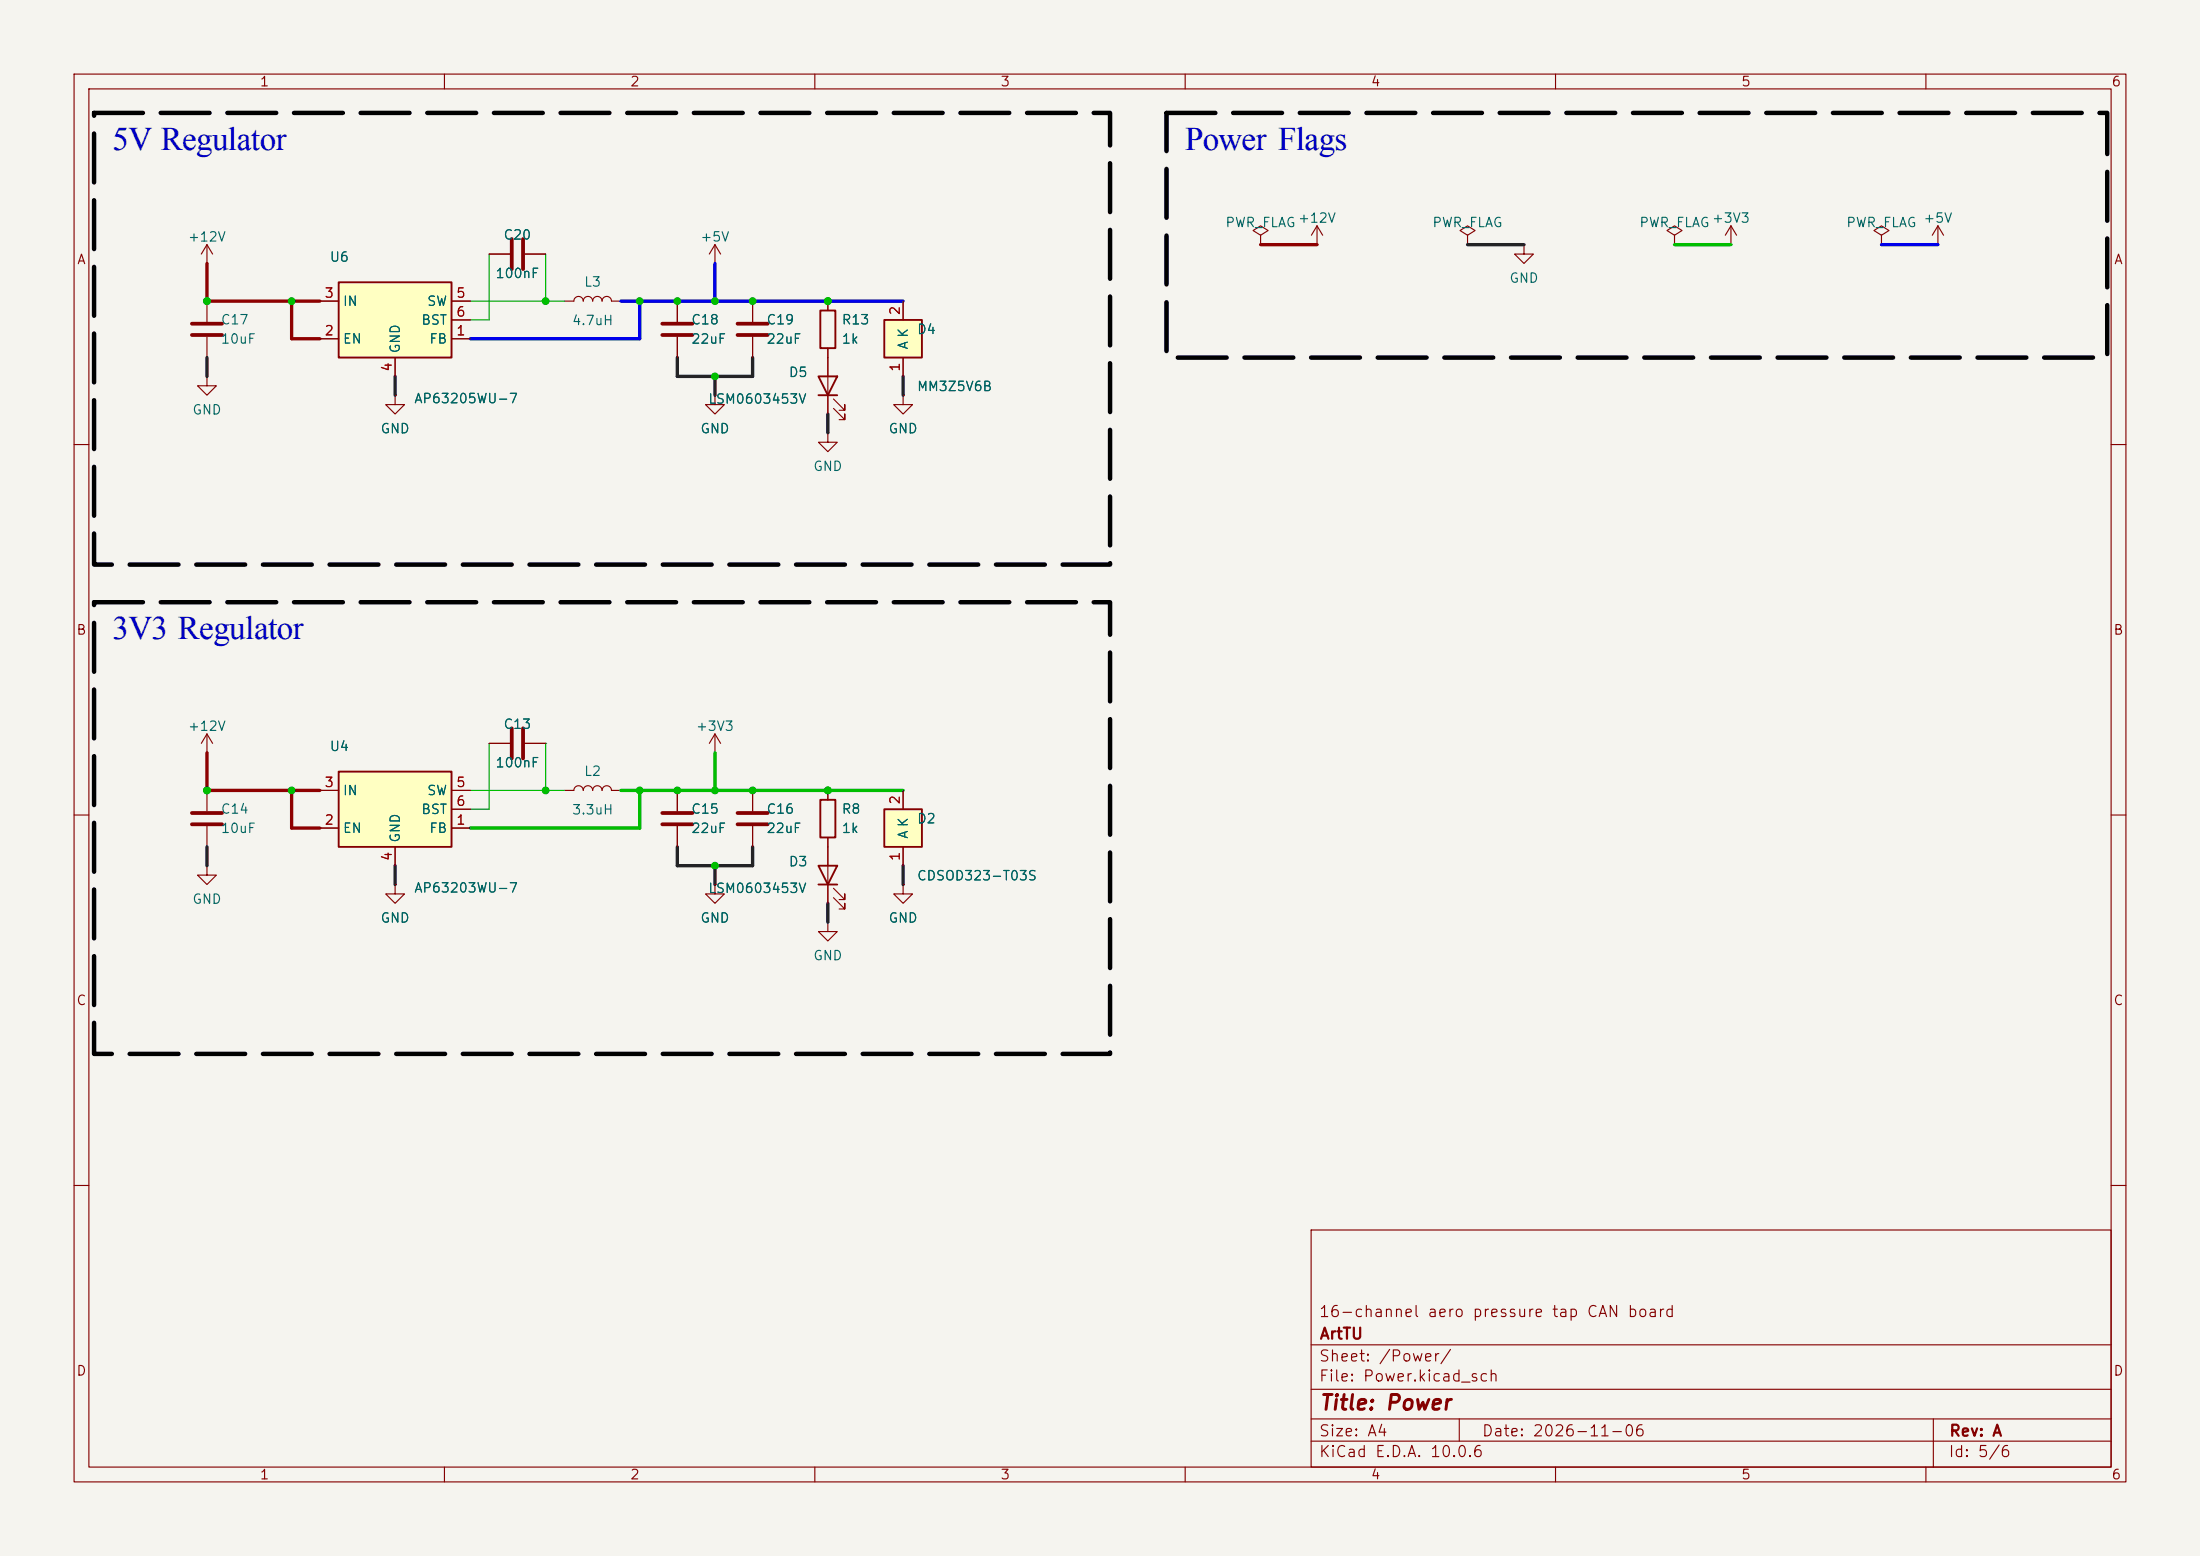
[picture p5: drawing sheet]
<svg xmlns="http://www.w3.org/2000/svg" width="297mm" height="210mm" viewBox="0 0 297 210" stroke-linecap="round" stroke-linejoin="round" font-family="sans-serif">
<path d="M0 0h297v210h-297z" fill="#f5f4ef" stroke="#f5f4ef" stroke-width=".14"/>
<g fill="none" stroke="#840000" stroke-width=".15">
<path d="M10 10h277v190h-277zM12 12h273v186h-273zM60 10v2M110 10v2M160 10v2M210 10v2M260 10v2M27.9 35.6h.1M27.9 33l-.7 1.3M27.9 33l.8 1.3M27.9 33v2.6M27.9 40.6v2.8"/>
<path d="M27.9 45.5v2.8M53.3 53.3v1.3h1.3l-1.3 1.3-1.2-1.3h1.2M53.3 53.3h.1M101.6 40.6v2.8M101.6 45.5v2.8M111.8 58.4v1.3h1.2l-1.2 1.3-1.3-1.3h1.3M111.8 58.4h.1M111.8 40.6v1.3M111.8 47v8.9M112.5 55.1l1.5 1.5v-.7v.7h-.7M112.5 53.8l1.5 1.6v-.8v.8h-.7M121.9 53.3v1.3h1.3l-1.3 1.3-1.3-1.3h1.3"/>
<path d="M121.9 53.3h.1M10 60h2M285 60h2M10 110h2M91.4 106.7v2.8M91.4 111.5v2.8M285 110h2M10 160h2M177 166h108v32h-108zM285 160h2M60 198v2M110 198v2"/>
<path d="M160 198v2M177 194.5h108M177 191.5h108M177 187.5h108M177 181.5h108M197 191.5v3M210 198v2M260 198v2M261 191.5v6.5"/>
</g>
<path d="M25.9 43.7h4.1M25.9 45.2h4.1M99.6 43.7h4M99.6 45.2h4M89.4 109.7h4.1M89.4 111.3h4.1" fill="none" stroke="#840000" stroke-width=".51"/>
<path d="M110.5 50.8h2.5l-1.2 2.5zM110.5 53.3h2.5M110.7 41.9h2.1v5.1h-2.1z" fill="none" stroke="#840000" stroke-width=".25"/>
<path d="M119.4 43.2h5.1v5.1h-5.1z" fill="#ffffc2"/>
<path d="M119.4 43.2h5.1v5.1h-5.1z" fill="none" stroke="#840000" stroke-width=".25"/>
<g fill="none" stroke="#840000" stroke-width=".15">
<path d="M66 34.3h2.8M70.9 34.3h2.8M96.5 35.6h.1M96.5 33l-.7 1.3M96.5 33l.8 1.3M96.5 33v2.6M76.2 40.6h1.3a.64 .64 0 0 1 .6-.6 .64 .64 0 0 1 .6 .6 .64 .64 0 0 1 .7-.6 .64 .64 0 0 1 .6 .6 .64 .64 0 0 1 .6-.6 .64 .64 0 0 1 .7 .6 .64 .64 0 0 1 .6-.6 .64 .64 0 0 1 .6 .6h1.3M91.4 40.6v2.8M91.4 45.5v2.8M96.5 53.3v1.3h1.3l-1.3 1.3-1.3-1.3h1.3M96.5 53.3h.1M121.9 40.6v2.6"/>
<path d="M121.9 48.3v2.5M96.5 99.1v2.5M96.5 99.1l-.7 1.2M96.5 99.1l.8 1.2M96.5 101.6h.1"/>
</g>
<path d="M69.1 32.3v4M70.6 32.3v4M89.4 43.7h4.1M89.4 45.2h4.1" fill="none" stroke="#840000" stroke-width=".51"/>
<path d="M45.7 104.1h15.3v10.2h-15.3z" fill="#ffffc2"/>
<path d="M45.7 104.1h15.3v10.2h-15.3zM110.5 116.8h2.5l-1.2 2.6zM110.5 119.4h2.5M110.7 108h2.1v5h-2.1z" fill="none" stroke="#840000" stroke-width=".25"/>
<g fill="none" stroke="#840000" stroke-width=".15">
<path d="M43.2 111.8h2.5M43.2 106.7h2.5M53.3 114.3v2.5M61 111.8h2.5M61 106.7h2.5M61 109.2h2.5M66 100.3h2.8M70.9 100.3h2.8M96.5 119.4v1.3h1.3l-1.3 1.2-1.3-1.2h1.3M96.5 119.4h.1M101.6 106.7v2.8M101.6 111.5v2.8"/>
<path d="M111.8 106.7v1.3M111.8 113v8.9M112.5 119.9l1.5 1.5v-.7v.7h-.7M121.9 119.4v1.3h1.3l-1.3 1.2-1.3-1.2h1.3M121.9 119.4h.1M111.8 124.5v1.2h1.2l-1.2 1.3-1.3-1.3h1.3M111.8 124.5h.1M112.5 121.2l1.5 1.5v-.8v.8h-.7"/>
</g>
<path d="M69.1 98.3v4.1M70.6 98.3v4.1M99.6 109.7h4M99.6 111.3h4" fill="none" stroke="#840000" stroke-width=".51"/>
<path d="M119.4 109.2h5.1v5.1h-5.1z" fill="#ffffc2"/>
<path d="M119.4 109.2h5.1v5.1h-5.1z" fill="none" stroke="#840000" stroke-width=".25"/>
<g fill="none" stroke="#840000" stroke-width=".15">
<path d="M170.2 31.8l1-.7-1-.6-1 .6 1 .7v1.2M170.2 33h.1M177.8 33h.1M177.8 30.5l-.8 1.3M177.8 30.5l.8 1.3M177.8 30.5v2.5M198.1 31.8l1-.7-1-.6-1 .6 1 .7v1.2M198.1 33h.1M205.7 33v1.3h1.3l-1.3 1.3-1.2-1.3h1.2M205.7 33h.1M226.1 31.8l1-.7-1-.6-1.1 .6 1.1 .7v1.2M226.1 33h.1"/>
<path d="M233.7 33h.1M233.7 30.5l-.8 1.3M233.7 30.5l.7 1.3M233.7 30.5v2.5M254 31.8l1-.7-1-.6-1 .6 1 .7v1.2M254 33h.1M261.6 33h.1M261.6 30.5l-.7 1.3M261.6 30.5l.8 1.3M261.6 30.5v2.5M27.9 50.8v1.3h1.3l-1.3 1.2-1.2-1.2h1.2M27.9 50.8h.1"/>
<path d="M27.9 99.1l-.7 1.2M27.9 99.1l.8 1.2M27.9 99.1v2.5M27.9 101.6h.1M27.9 116.8v1.3h1.3l-1.3 1.3-1.2-1.3h1.2M27.9 116.8h.1M27.9 106.7v2.8M27.9 111.5v2.8M53.3 119.4v1.3h1.3l-1.3 1.2-1.2-1.2h1.2M53.3 119.4h.1M76.2 106.7h1.3a.64 .64 0 0 1 .6-.7 .64 .64 0 0 1 .6 .7 .64 .64 0 0 1 .7-.7 .64 .64 0 0 1 .6 .7 .64 .64 0 0 1 .6-.7 .64 .64 0 0 1 .7 .7 .64 .64 0 0 1 .6-.7 .64 .64 0 0 1 .6 .7h1.3M121.9 106.7v2.5"/>
<path d="M121.9 114.3v2.5"/>
</g>
<path d="M25.9 109.7h4.1M25.9 111.3h4.1" fill="none" stroke="#840000" stroke-width=".51"/>
<path d="M45.7 38.1h15.3v10.2h-15.3z" fill="#ffffc2"/>
<path d="M45.7 38.1h15.3v10.2h-15.3z" fill="none" stroke="#840000" stroke-width=".25"/>
<path d="M43.2 45.7h2.5M43.2 40.6h2.5M53.3 48.3v2.5M61 45.7h2.5M61 40.6h2.5M61 43.2h2.5" fill="none" stroke="#840000" stroke-width=".15"/>
<path d="M63.5 109.2h2.5" fill="none" stroke="#009600" stroke-width=".15"/>
<circle cx="27.9" cy="40.6" r=".22" fill="#8c0000"/>
<path d="M96.5 116.8v2.6" fill="none" stroke="#232323" stroke-width=".45"/>
<path d="M27.9 106.7h15.3" fill="none" stroke="#8c0000" stroke-width=".45"/>
<circle cx="27.9" cy="106.7" r=".22" fill="#8c0000"/>
<path d="M198.1 33h7.6M53.3 50.8v2.5M96.5 50.8v2.5M101.6 48.3v2.5h-10.2M121.9 50.8v2.5M27.9 114.3v2.5M53.3 116.8v2.6M121.9 116.8v2.6" fill="none" stroke="#232323" stroke-width=".45"/>
<path d="M170.2 33h7.6M27.9 101.6v5.1M39.4 106.7v5.1h3.8" fill="none" stroke="#8c0000" stroke-width=".45"/>
<path d="M63.5 106.7h12.7M73.7 100.3h.1M73.7 100.3v6.4" fill="none" stroke="#009600" stroke-width=".15"/>
<path d="M226.1 33h7.6M83.8 106.7h38.1M86.4 106.7v5.1h-22.9M96.5 101.6v5.1" fill="none" stroke="#00be00" stroke-width=".45"/>
<path d="M254 33h7.6" fill="none" stroke="#0000eb" stroke-width=".45"/>
<circle cx="111.8" cy="106.7" r=".22" fill="#00be00"/>
<path d="M91.4 48.3v2.5M91.4 114.3v2.5h10.2v-2.5M111.8 121.9v2.6" fill="none" stroke="#232323" stroke-width=".45"/>
<circle cx="111.8" cy="40.6" r=".22" fill="#0000eb"/>
<path d="M27.9 35.6v5h15.3M39.4 40.6v5.1h3.8" fill="none" stroke="#8c0000" stroke-width=".45"/>
<path d="M96.5 35.6v5M83.8 40.6h38.1M86.4 40.6v5.1h-22.9" fill="none" stroke="#0000eb" stroke-width=".45"/>
<path d="M27.9 48.3v2.5M111.8 55.9v2.5" fill="none" stroke="#232323" stroke-width=".45"/>
<path d="M66 34.3v8.9h-2.5M73.7 34.3v6.3M63.5 40.6h12.7M66 100.3v8.9" fill="none" stroke="#009600" stroke-width=".15"/>
<path d="M12.7 15.2h137.2v61h-137.2zM157.5 15.2h127v33.1h-127zM12.7 81.3h137.2v60.9h-137.2z" fill="none" stroke="#000" stroke-width=".6" stroke-dasharray="6.6 2.4"/>
<g fill="none" stroke="#840000" stroke-width=".15">
<path d="M66 34.3h2.8M70.9 34.3h2.8M43.2 45.7h2.5M43.2 40.6h2.5M53.3 53.3h.1M53.3 48.3v2.5M61 45.7h2.5M61 40.6h2.5M61 43.2h2.5M91.4 40.6v2.8M91.4 45.5v2.8M96.5 53.3h.1"/>
<path d="M101.6 40.6v2.8M101.6 45.5v2.8M111.8 40.6v1.3M111.8 47v3.8M111.8 53.3v2.6M121.9 53.3h.1M121.9 40.6v2.6M121.9 48.3v2.5M43.2 111.8h2.5M43.2 106.7h2.5M53.3 119.4h.1M53.3 114.3v2.5"/>
<path d="M61 111.8h2.5M61 106.7h2.5M61 109.2h2.5M66 100.3h2.8M70.9 100.3h2.8M91.4 106.7v2.8M91.4 111.5v2.8M96.5 119.4h.1M101.6 106.7v2.8M101.6 111.5v2.8M111.8 106.7v1.3M111.8 113v3.8"/>
<path d="M111.8 119.4v2.5M121.9 119.4h.1M121.9 106.7v2.5M121.9 114.3v2.5"/>
</g>
<g fill="#009600" stroke="#009600" stroke-width=".14">
<circle cx="27.9" cy="40.6" r=".46"/>
<circle cx="39.4" cy="40.6" r=".46"/>
<circle cx="73.7" cy="40.6" r=".46"/>
<circle cx="101.6" cy="40.6" r=".46"/>
<circle cx="111.8" cy="40.6" r=".46"/>
<circle cx="27.9" cy="106.7" r=".46"/>
<circle cx="39.4" cy="106.7" r=".46"/>
<circle cx="73.7" cy="106.7" r=".46"/>
<circle cx="86.4" cy="106.7" r=".46"/>
<circle cx="96.5" cy="116.8" r=".46"/>
<circle cx="111.8" cy="106.7" r=".46"/>
<circle cx="101.6" cy="106.7" r=".46"/>
<circle cx="96.5" cy="106.7" r=".46"/>
<circle cx="91.4" cy="106.7" r=".46"/>
<circle cx="86.4" cy="40.6" r=".46"/>
<circle cx="91.4" cy="40.6" r=".46"/>
<circle cx="96.5" cy="40.6" r=".46"/>
<circle cx="96.5" cy="50.8" r=".46"/>
</g>
<g font-size="4.5" fill="#0000c2">
<text x="15.2" y="20.2">5V Regulator</text>
<text x="160" y="20.2">Power Flags</text>
<text x="15.2" y="86.2">3V3 Regulator</text>
</g>
<text font-size="2" fill="#840000" x="178" y="190.8">Title: Power</text>
<g font-size="1.5" fill="#840000">
<text x="178" y="178.1">16-channel aero pressure tap CAN board</text>
<text x="178" y="184.1">Sheet: /Power/</text>
<text x="178" y="181.1">ArtTU</text>
<text x="178" y="186.8">File: Power.kicad_sch</text>
<text x="178" y="197">KiCad E.D.A. 10.0.6</text>
<text x="178" y="194.2">Size: A4</text>
<text x="200" y="194.2">Date: 2026-11-06</text>
<text x="263" y="197">Id: 5/6</text>
<text x="263" y="194.2">Rev: A</text>
</g>
<g font-size="1.3" fill="#840000">
<text x="35" y="12">1</text>
<text x="85" y="12">2</text>
<text x="135" y="12">3</text>
<text x="185" y="12">4</text>
<text x="235" y="12">5</text>
<text x="285" y="12">6</text>
<text x="10.3" y="36">A</text>
<text x="285.3" y="36">A</text>
<text x="10.2" y="86">B</text>
<text x="285.2" y="86">B</text>
<text x="10.2" y="136">C</text>
<text x="285.2" y="136">C</text>
<text x="10.2" y="186">D</text>
<text x="285.2" y="186">D</text>
<text x="35" y="200">1</text>
<text x="85" y="200">2</text>
<text x="135" y="200">3</text>
<text x="185" y="200">4</text>
<text x="235" y="200">5</text>
<text x="285" y="200">6</text>
</g>
<g font-size="1.3" fill="#006464">
<text x="25.3" y="32.9">+12V</text>
<text x="44.4" y="35.6">U6</text>
<text x="67.9" y="32.7">C20</text>
<text x="94.5" y="32.9">+5V</text>
<text x="165.3" y="31">PWR_FLAG</text>
<text x="175.1" y="30.4">+12V</text>
<text x="193.3" y="31">PWR_FLAG</text>
<text x="221.2" y="31">PWR_FLAG</text>
<text x="231" y="30.4">+3V3</text>
<text x="249.2" y="31">PWR_FLAG</text>
<text x="259.6" y="30.4">+5V</text>
<text x="46.2" y="41.6">IN</text>
<text x="57.6" y="41.6">SW</text>
<text x="66.8" y="37.9">100nF</text>
<text x="78.8" y="39">L3</text>
<text x="203.7" y="38.5">GND</text>
<text x="29.7" y="44.1">C17</text>
<text x="29.7" y="46.7">10uF</text>
<text x="46.2" y="46.7">EN</text>
<text x="54.3" y="47.8" transform="rotate(-90 54.3 47.8)">GND</text>
<text x="56.8" y="44.1">BST</text>
<text x="57.9" y="46.7">FB</text>
<text x="77.1" y="44.2">4.7uH</text>
<text x="93.2" y="44.1">C18</text>
<text x="93.2" y="46.7">22uF</text>
<text x="103.4" y="44.1">C19</text>
<text x="103.4" y="46.7">22uF</text>
<text x="113.5" y="44.1">R13</text>
<text x="113.5" y="46.7">1k</text>
<text x="122.9" y="47.3" transform="rotate(-90 122.9 47.3)">A K</text>
<text x="123.7" y="45.4">D4</text>
<text x="106.4" y="51.2">D5</text>
<text x="123.7" y="53.1">MM3Z5V6B</text>
<text x="25.9" y="56.3">GND</text>
<text x="51.3" y="58.8">GND</text>
<text x="55.8" y="54.7">AP63205WU-7</text>
<text x="94.5" y="58.8">GND</text>
<text x="95.5" y="54.8">LSM0603453V</text>
<text x="119.9" y="58.8">GND</text>
<text x="109.7" y="63.9">GND</text>
<text x="25.3" y="99">+12V</text>
<text x="44.4" y="101.7">U4</text>
<text x="67.9" y="98.7">C13</text>
<text x="93.9" y="99">+3V3</text>
<text x="46.2" y="107.6">IN</text>
<text x="57.6" y="107.6">SW</text>
<text x="66.8" y="103.9">100nF</text>
<text x="78.8" y="105">L2</text>
<text x="29.7" y="110.1">C14</text>
<text x="29.7" y="112.7">10uF</text>
<text x="46.2" y="112.7">EN</text>
<text x="54.3" y="113.8" transform="rotate(-90 54.3 113.8)">GND</text>
<text x="56.8" y="110.2">BST</text>
<text x="57.9" y="112.7">FB</text>
<text x="77.1" y="110.2">3.3uH</text>
<text x="93.2" y="110.1">C15</text>
<text x="93.2" y="112.7">22uF</text>
<text x="103.4" y="110.1">C16</text>
<text x="103.4" y="112.7">22uF</text>
<text x="113.5" y="110.1">R8</text>
<text x="113.5" y="112.7">1k</text>
<text x="122.9" y="113.3" transform="rotate(-90 122.9 113.3)">A K</text>
<text x="123.7" y="111.4">D2</text>
<text x="106.4" y="117.2">D3</text>
<text x="123.7" y="119.1">CDSOD323-T03S</text>
<text x="25.9" y="122.3">GND</text>
<text x="51.3" y="124.8">GND</text>
<text x="55.8" y="120.8">AP63203WU-7</text>
<text x="94.5" y="124.8">GND</text>
<text x="95.5" y="120.8">LSM0603453V</text>
<text x="119.9" y="124.8">GND</text>
<text x="109.7" y="129.9">GND</text>
</g>
<g font-size="1.3" fill="#a90000">
<text x="43.7" y="40.5">3</text>
<text x="61.5" y="40.5">5</text>
<text x="43.7" y="45.6">2</text>
<text x="61.5" y="45.6">1</text>
<text x="61.5" y="43">6</text>
<text x="121.8" y="42.6" transform="rotate(-90 121.8 42.6)">2</text>
<text x="53.2" y="50.3" transform="rotate(-90 53.2 50.3)">4</text>
<text x="121.8" y="50.3" transform="rotate(-90 121.8 50.3)">1</text>
<text x="43.7" y="106.5">3</text>
<text x="61.5" y="106.5">5</text>
<text x="43.7" y="111.6">2</text>
<text x="61.5" y="111.6">1</text>
<text x="61.5" y="109.1">6</text>
<text x="121.8" y="108.7" transform="rotate(-90 121.8 108.7)">2</text>
<text x="53.2" y="116.3" transform="rotate(-90 53.2 116.3)">4</text>
<text x="121.8" y="116.3" transform="rotate(-90 121.8 116.3)">1</text>
</g>
</svg>
